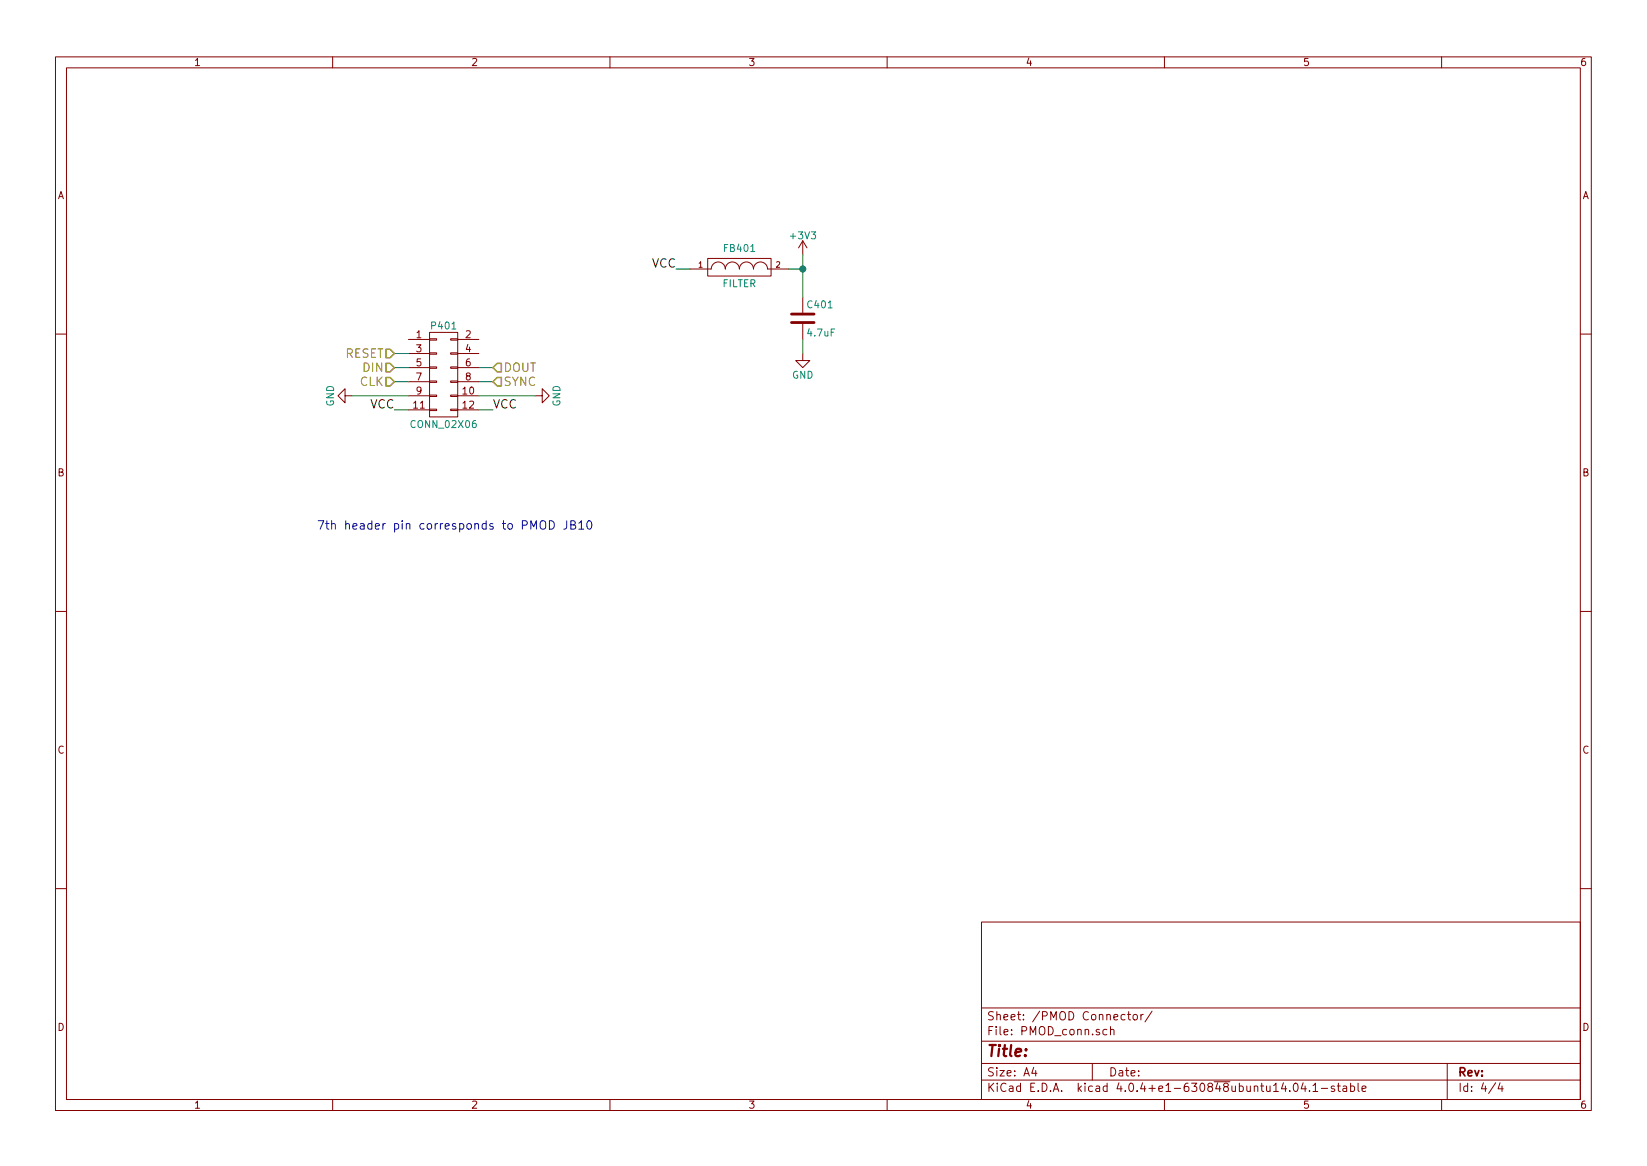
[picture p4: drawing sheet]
EESchema Schematic File Version 2
LIBS:power
LIBS:device
LIBS:transistors
LIBS:conn
LIBS:linear
LIBS:regul
LIBS:74xx
LIBS:cmos4000
LIBS:adc-dac
LIBS:memory
LIBS:xilinx
LIBS:microcontrollers
LIBS:dsp
LIBS:microchip
LIBS:analog_switches
LIBS:motorola
LIBS:texas
LIBS:intel
LIBS:audio
LIBS:interface
LIBS:digital-audio
LIBS:philips
LIBS:display
LIBS:cypress
LIBS:siliconi
LIBS:opto
LIBS:atmel
LIBS:contrib
LIBS:valves
LIBS:wbraun_ic_lib
LIBS:ac97_pmod-cache
EELAYER 25 0
EELAYER END
$Descr A4 11693 8268
encoding utf-8
Sheet 4 4
Title ""
Date ""
Rev ""
Comp ""
Comment1 ""
Comment2 ""
Comment3 ""
Comment4 ""
$EndDescr
$Comp
L CONN_02X06 P401
U 1 1
P 3150 2650
F 0 "P401" H 3150 3000 50  0000 C CNN
F 1 "CONN_02X06" H 3150 2300 50  0000 C CNN
F 2 "Pin_Headers:Pin_Header_Straight_2x06" H 3150 1450 50  0001 C CNN
F 3 "" H 3150 1450 50  0000 C CNN
	1    3150 2650
	1    0    0    -1  
$EndComp
$Comp
L GND #PWR402
U 1 1
P 3800 2800
F 0 "#PWR402" H 3800 2550 50  0001 C CNN
F 1 "GND" H 3800 2650 50  0000 C CNN
F 2 "" H 3800 2800 50  0000 C CNN
F 3 "" H 3800 2800 50  0000 C CNN
	1    3800 2800
	0    -1   -1   0   
$EndComp
$Comp
L GND #PWR401
U 1 1
P 2500 2800
F 0 "#PWR401" H 2500 2550 50  0001 C CNN
F 1 "GND" H 2500 2650 50  0000 C CNN
F 2 "" H 2500 2800 50  0000 C CNN
F 3 "" H 2500 2800 50  0000 C CNN
	1    2500 2800
	0    1    1    0   
$EndComp
Wire Wire Line
	3400 2900 3500 2900
Wire Wire Line
	2900 2900 2800 2900
Text Label 3500 2900 0    60   ~ 0
VCC
Text Label 2800 2900 2    60   ~ 0
VCC
Wire Wire Line
	3800 2800 3400 2800
Wire Wire Line
	2900 2800 2500 2800
Wire Wire Line
	2900 2700 2800 2700
Text Notes 2250 3750 0    60   ~ 0
7th header pin corresponds to PMOD JB10
Text HLabel 2800 2700 0    60   Input ~ 0
CLK
Wire Wire Line
	2900 2600 2800 2600
Wire Wire Line
	2900 2500 2800 2500
Wire Wire Line
	3400 2700 3500 2700
Wire Wire Line
	3400 2600 3500 2600
Text HLabel 3500 2700 2    60   Input ~ 0
SYNC
Text HLabel 3500 2600 2    60   Input ~ 0
DOUT
Text HLabel 2800 2600 0    60   Input ~ 0
DIN
Text HLabel 2800 2500 0    60   Input ~ 0
RESET
$Comp
L FILTER FB401
U 1 1
P 5250 1900
F 0 "FB401" H 5250 2050 50  0000 C CNN
F 1 "FILTER" H 5250 1800 50  0000 C CNN
F 2 "wbraun_smd:SMD-0805" H 5250 1900 50  0001 C CNN
F 3 "" H 5250 1900 50  0000 C CNN
	1    5250 1900
	1    0    0    -1  
$EndComp
$Comp
L C C401
U 1 1
P 5700 2250
F 0 "C401" H 5725 2350 50  0000 L CNN
F 1 "4.7uF" H 5725 2150 50  0000 L CNN
F 2 "Capacitors_SMD:C_0805" H 5738 2100 50  0001 C CNN
F 3 "" H 5700 2250 50  0000 C CNN
	1    5700 2250
	1    0    0    -1  
$EndComp
$Comp
L +3V3 #PWR403
U 1 1
P 5700 1800
F 0 "#PWR403" H 5700 1650 50  0001 C CNN
F 1 "+3V3" H 5700 1940 50  0000 C CNN
F 2 "" H 5700 1800 50  0000 C CNN
F 3 "" H 5700 1800 50  0000 C CNN
	1    5700 1800
	1    0    0    -1  
$EndComp
$Comp
L GND #PWR404
U 1 1
P 5700 2500
F 0 "#PWR404" H 5700 2250 50  0001 C CNN
F 1 "GND" H 5700 2350 50  0000 C CNN
F 2 "" H 5700 2500 50  0000 C CNN
F 3 "" H 5700 2500 50  0000 C CNN
	1    5700 2500
	1    0    0    -1  
$EndComp
Wire Wire Line
	5600 1900 5700 1900
Wire Wire Line
	5700 1800 5700 2100
Connection ~ 5700 1900
Wire Wire Line
	5700 2400 5700 2500
Wire Wire Line
	4900 1900 4800 1900
Text Label 4800 1900 2    60   ~ 0
VCC
$EndSCHEMATC
